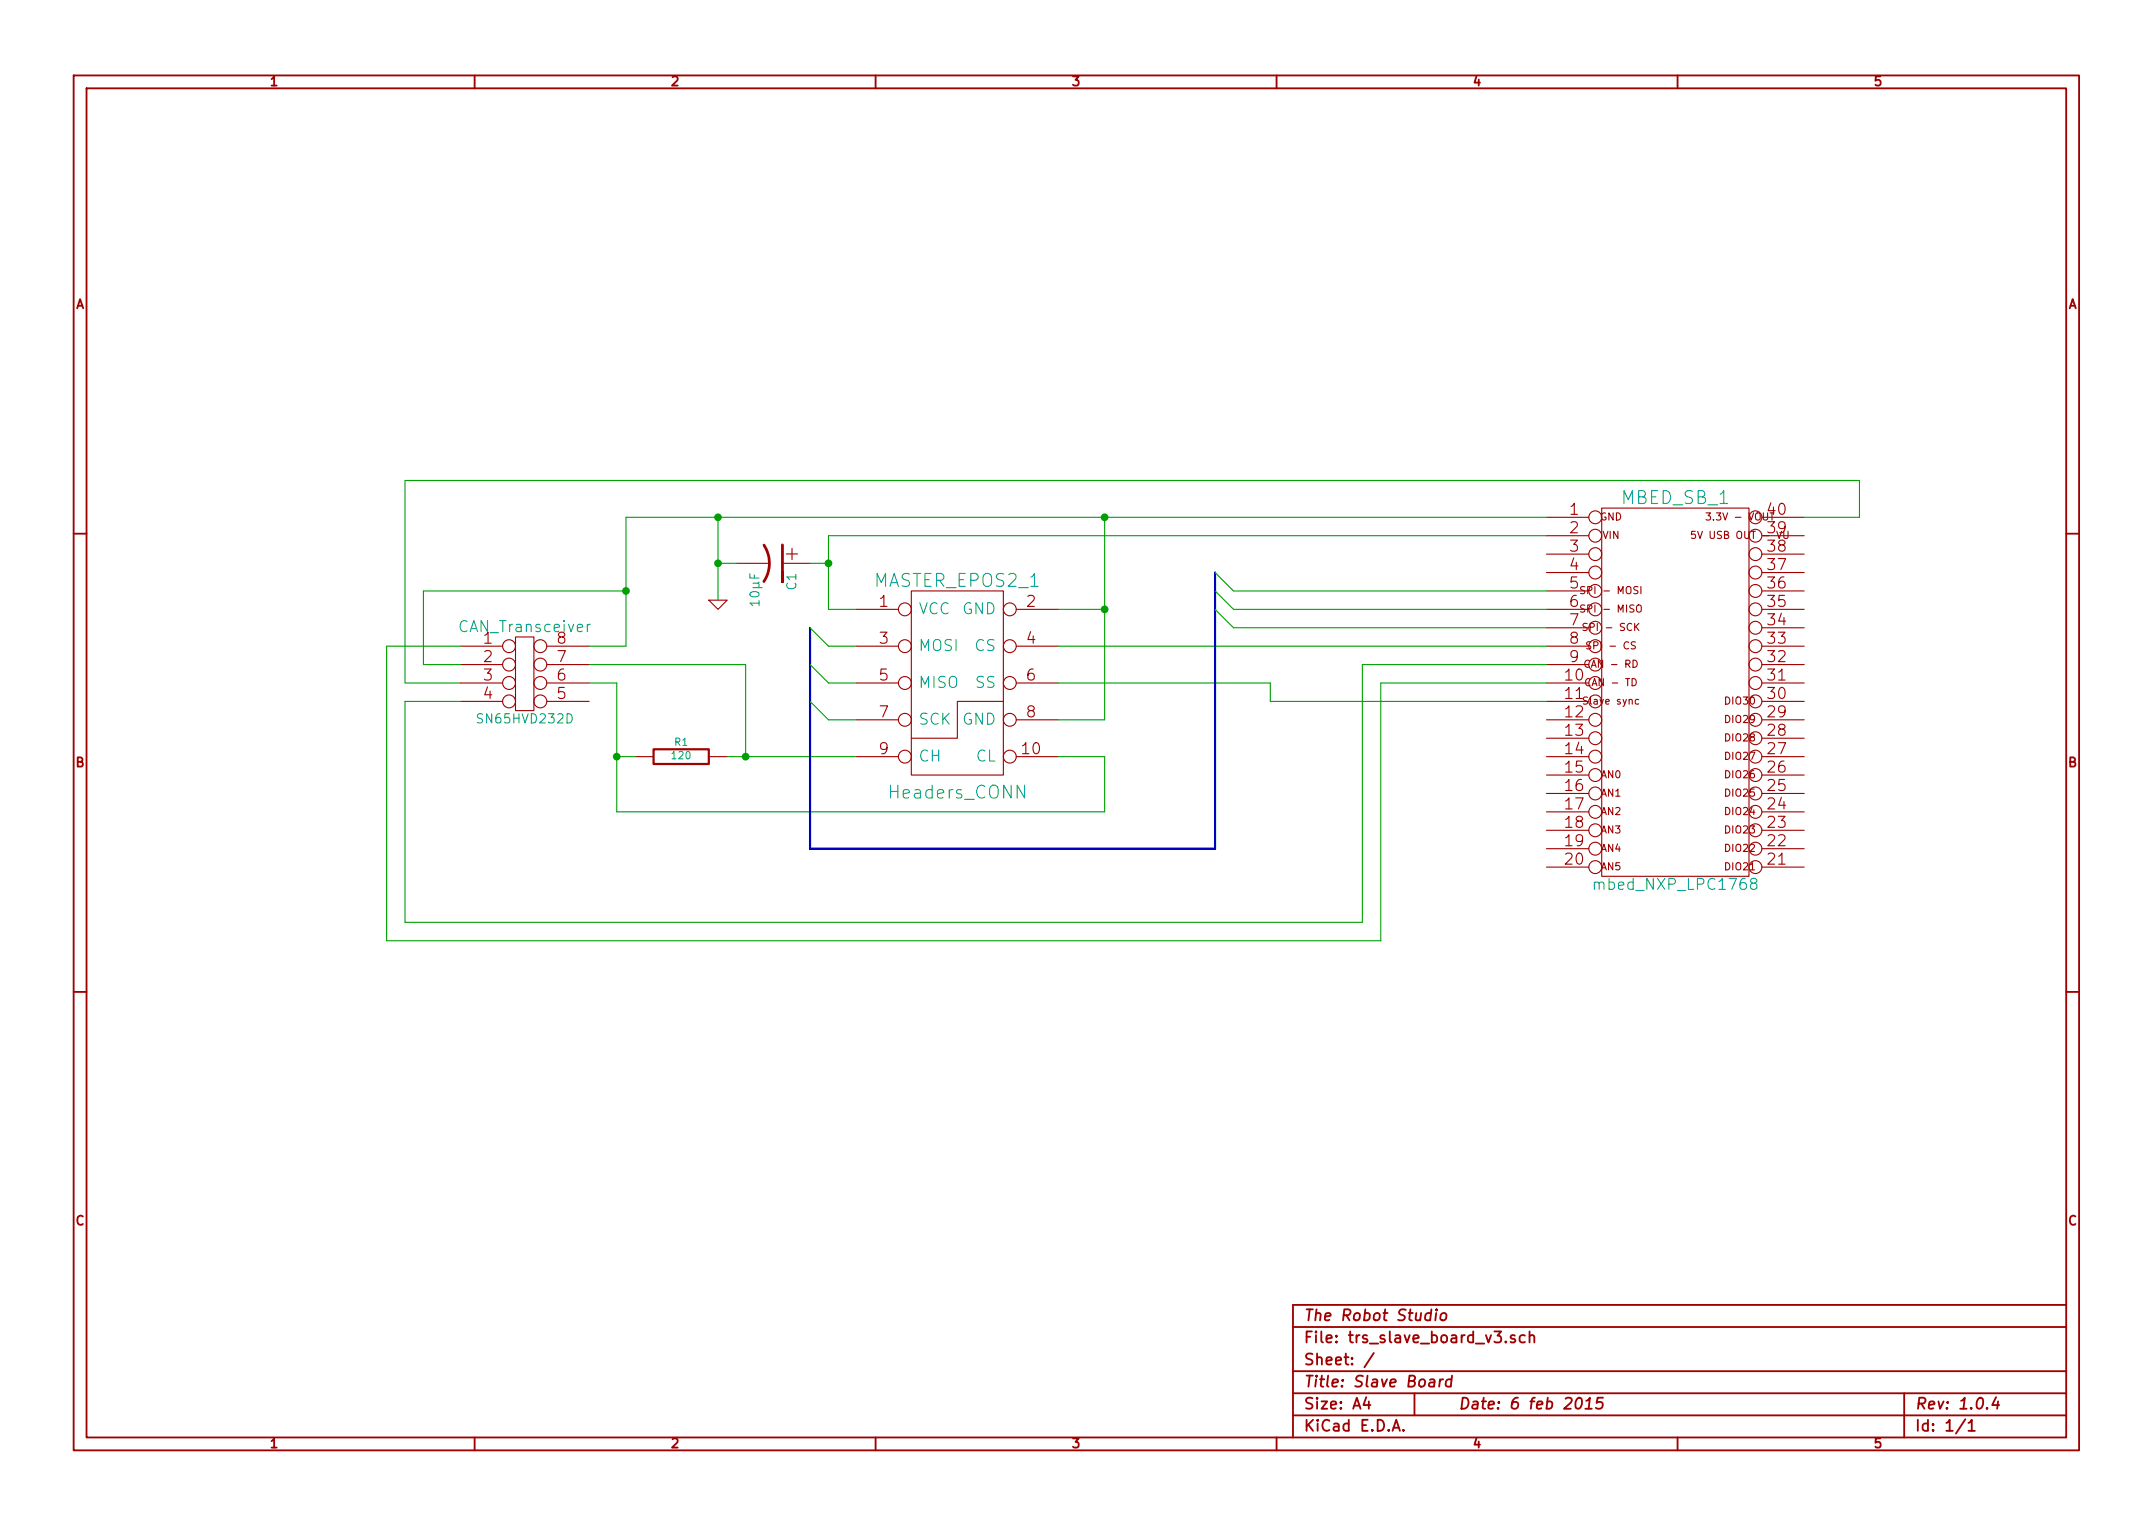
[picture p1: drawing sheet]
EESchema Schematic File Version 2
LIBS:power
LIBS:device
LIBS:transistors
LIBS:conn
LIBS:linear
LIBS:regul
LIBS:74xx
LIBS:cmos4000
LIBS:adc-dac
LIBS:memory
LIBS:xilinx
LIBS:special
LIBS:microcontrollers
LIBS:dsp
LIBS:microchip
LIBS:analog_switches
LIBS:motorola
LIBS:texas
LIBS:intel
LIBS:audio
LIBS:interface
LIBS:digital-audio
LIBS:philips
LIBS:display
LIBS:cypress
LIBS:siliconi
LIBS:opto
LIBS:atmel
LIBS:contrib
LIBS:valves
LIBS:trs_slave_board_v3-cache
EELAYER 27 0
EELAYER END
$Descr A4 11693 8268
encoding utf-8
Sheet 1 1
Title "Slave Board"
Date "6 feb 2015"
Rev "1.0.4"
Comp "The Robot Studio"
Comment1 ""
Comment2 ""
Comment3 ""
Comment4 ""
$EndDescr
$Comp
L MBED_NXP_LPC1768 MBED_SB_1
U 1 1
P 9100 3750
F 0 "MBED_SB_1" H 9100 4800 70  0000 C CNN
F 1 "mbed_NXP_LPC1768" H 9100 2700 60  0000 C CNN
F 2 "" H 9100 3750 60  0000 C CNN
F 3 "" H 9100 3750 60  0000 C CNN
	1    9100 3750
	1    0    0    -1  
$EndComp
$Comp
L DIL8 CAN_Transceiver
U 1 1
P 2850 3650
F 0 "CAN_Transceiver" H 2850 3900 60  0000 C CNN
F 1 "SN65HVD232D" H 2850 3400 50  0000 C CNN
F 2 "" H 2850 3650 60  0000 C CNN
F 3 "" H 2850 3650 60  0000 C CNN
	1    2850 3650
	1    0    0    -1  
$EndComp
$Comp
L R R1
U 1 1
P 3700 4100
F 0 "R1" V 3780 4100 40  0000 C CNN
F 1 "120" V 3707 4101 40  0000 C CNN
F 2 "~" V 3630 4100 30  0000 C CNN
F 3 "~" H 3700 4100 30  0000 C CNN
	1    3700 4100
	0    -1   -1   0   
$EndComp
$Comp
L HEADERS_CONN MASTER_EPOS2_1
U 1 1
P 5200 3700
F 0 "MASTER_EPOS2_1" H 5200 4250 70  0000 C CNN
F 1 "Headers_CONN" H 5200 3100 70  0000 C CNN
F 2 "" H 5200 3700 60  0000 C CNN
F 3 "" H 5200 3700 60  0000 C CNN
	1    5200 3700
	1    0    0    -1  
$EndComp
Wire Wire Line
	3400 2800 8400 2800
Wire Wire Line
	3200 3700 3350 3700
Wire Wire Line
	3350 3700 3350 4400
Wire Wire Line
	3200 3600 4050 3600
Wire Wire Line
	2500 3600 2300 3600
Wire Wire Line
	2300 3600 2300 3200
Wire Wire Line
	2300 3200 3400 3200
Wire Wire Line
	2500 3500 2100 3500
Wire Wire Line
	2100 3500 2100 5100
Wire Wire Line
	7500 5100 7500 3700
Wire Wire Line
	7500 3700 8400 3700
Wire Wire Line
	2500 3800 2200 3800
Wire Wire Line
	2200 3800 2200 5000
Wire Wire Line
	2200 5000 7400 5000
Wire Wire Line
	7400 5000 7400 3600
Wire Wire Line
	7400 3600 8400 3600
Wire Wire Line
	5750 3500 8400 3500
Wire Wire Line
	6900 3800 8400 3800
Wire Wire Line
	2200 3700 2500 3700
Wire Wire Line
	2200 2600 2200 3700
Wire Wire Line
	5750 3700 6900 3700
Wire Wire Line
	3400 2800 3400 3500
Wire Wire Line
	4500 3300 4650 3300
Wire Wire Line
	4500 2900 8400 2900
Wire Wire Line
	4500 2900 4500 3300
$Comp
L GND #PWR01
U 1 1
P 3900 3250
F 0 "#PWR01" H 3900 3250 30  0001 C CNN
F 1 "GND" H 3900 3180 30  0001 C CNN
F 2 "" H 3900 3250 60  0000 C CNN
F 3 "" H 3900 3250 60  0000 C CNN
	1    3900 3250
	1    0    0    -1  
$EndComp
Connection ~ 3400 3200
Wire Wire Line
	3350 4400 6000 4400
Wire Wire Line
	6000 4400 6000 4100
Wire Wire Line
	6000 4100 5750 4100
Connection ~ 6000 2800
Wire Wire Line
	3400 3500 3200 3500
Wire Wire Line
	4050 3600 4050 4100
Wire Wire Line
	3950 4100 4650 4100
Wire Wire Line
	2100 5100 7500 5100
Wire Wire Line
	6000 3900 5750 3900
Wire Wire Line
	6000 2800 6000 3900
Wire Wire Line
	6900 3700 6900 3800
Wire Wire Line
	5750 3300 6000 3300
Connection ~ 6000 3300
Connection ~ 4050 4100
Wire Wire Line
	3450 4100 3350 4100
Connection ~ 3350 4100
Wire Wire Line
	2200 2600 10100 2600
Wire Wire Line
	10100 2600 10100 2800
Wire Wire Line
	10100 2800 9800 2800
Wire Wire Line
	3900 2800 3900 3250
Connection ~ 3900 2800
$Comp
L CP1 C1
U 1 1
P 4200 3050
F 0 "C1" H 4250 3150 50  0000 L CNN
F 1 "10µF" H 4250 2950 50  0000 L CNN
F 2 "~" H 4200 3050 60  0000 C CNN
F 3 "~" H 4200 3050 60  0000 C CNN
	1    4200 3050
	0    1    1    0   
$EndComp
Wire Wire Line
	4000 3050 3900 3050
Connection ~ 3900 3050
Wire Wire Line
	4400 3050 4500 3050
Connection ~ 4500 3050
Wire Bus Line
	4400 3400 4400 4600
Wire Bus Line
	4400 4600 6600 4600
Wire Bus Line
	6600 4600 6600 3100
Entry Wire Line
	4400 3400 4500 3500
Entry Wire Line
	4400 3600 4500 3700
Entry Wire Line
	4400 3800 4500 3900
Entry Wire Line
	6600 3100 6700 3200
Entry Wire Line
	6600 3200 6700 3300
Entry Wire Line
	6600 3300 6700 3400
Wire Wire Line
	8400 3200 6700 3200
Wire Wire Line
	8400 3300 6700 3300
Wire Wire Line
	8400 3400 6700 3400
Wire Wire Line
	4650 3500 4500 3500
Wire Wire Line
	4650 3700 4500 3700
Wire Wire Line
	4650 3900 4500 3900
$EndSCHEMATC
